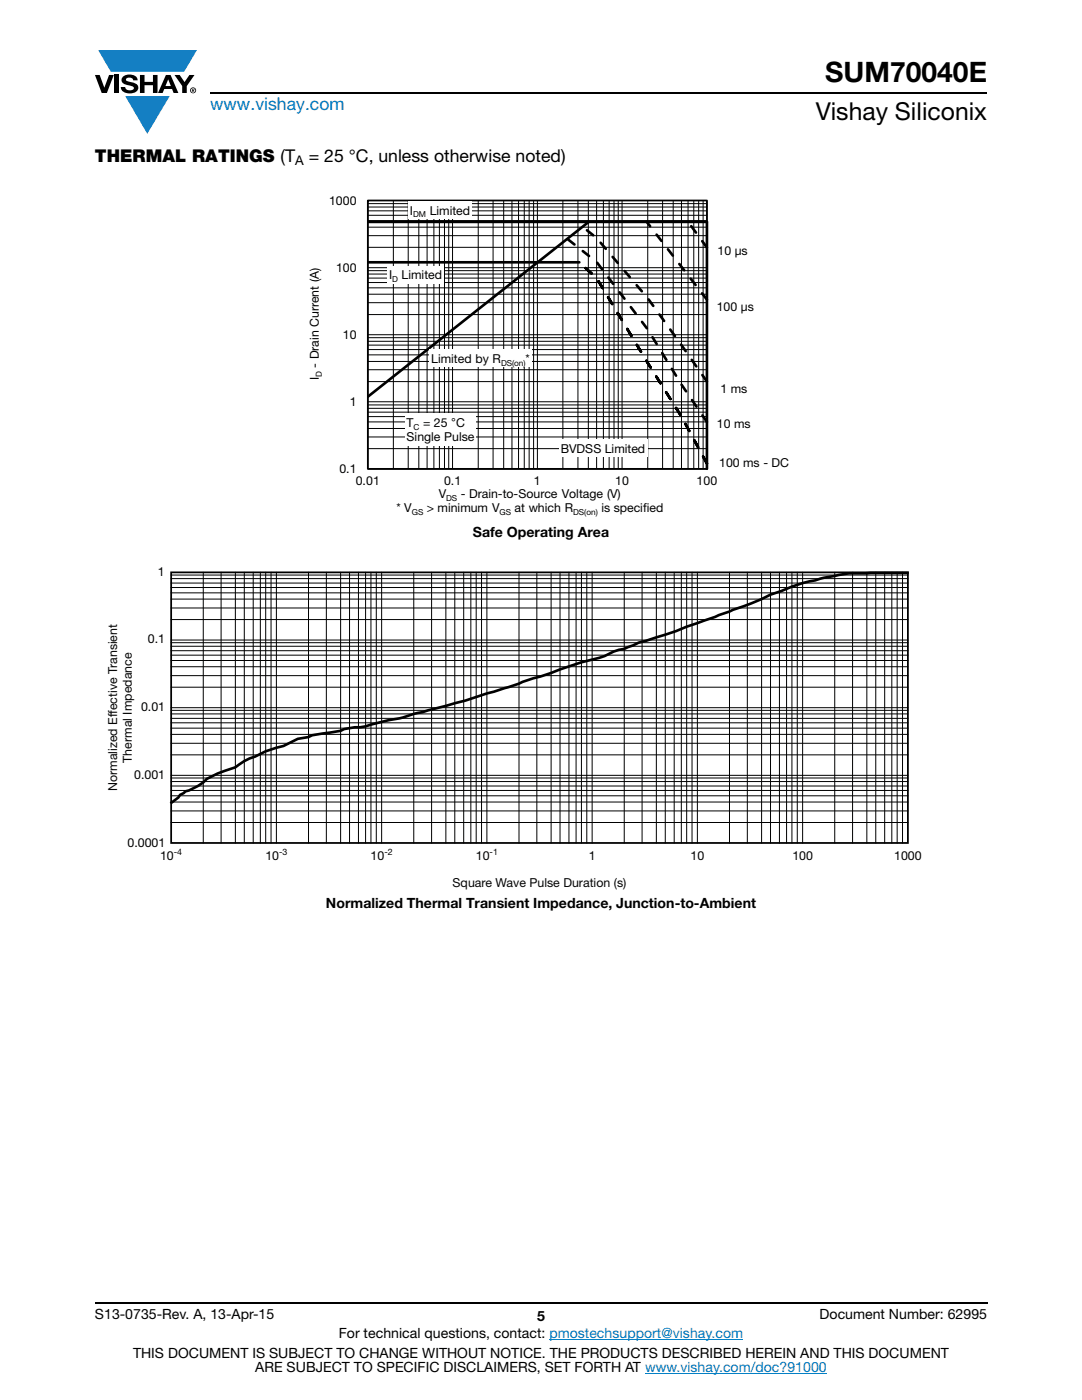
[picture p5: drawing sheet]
<svg xmlns="http://www.w3.org/2000/svg" width="216mm" height="279mm" viewBox="0 0 216 279" stroke-linecap="round" stroke-linejoin="round" font-family="sans-serif">
<g fill="#147fc3">
<path d="M19.6 10h19.7l-2.6 4.3h-1.1h-13.5z"/>
<path d="M25 19.2h8.9l-4.5 7.5z"/>
</g>
<g fill="#000">
<path d="M18.9 15h1l.9 2.5 1-2.5h.9l-1.4 3.6h-1zM22.9 15h.9v3.6h-.9zM24.6 15.3a2.1 2.1 0 0 1 2.8 .3l.1 .4h-.9a.79 .79 0 0 0-.7-.5 .79 .79 0 0 0-.8 .4l.3 .3 1 .2a1.08 1.08 0 0 1 1.2 1 1.08 1.08 0 0 1-1.1 1.2 1.73 1.73 0 0 1-2.4-1.2h.9a.96 .96 0 0 0 .8 .6 .96 .96 0 0 0 .9-.4 1.31 1.31 0 0 0-1.2-.6 1.03 1.03 0 0 1-1.1-.6 1.03 1.03 0 0 1 .2-1.1zM27.9 15h.9v1.3h1.7v-1.3h.9v3.6h-.9v-1.6h-1.7v1.6h-.9zM34.8 15h1.1l.9 1.4 1-1.4h1l-1.5 2.2v1.4h-.9v-1.4z"/>
<path d="M33.6 15.9l.5 1.3h-1.1zM33.1 15l-1.6 3.6h1l.3-.8h1.5l.3 .8h1l-1.6-3.6z"/>
<path d="M38.4 17.8h.2v.2h-.2zM38.3 17.7v.7h.1v-.3l.4 .3-.2-.3 .2-.2-.1-.2z"/>
<path d="M38.1 18a.46 .46 0 0 1 .9 0 .46 .46 0 0 1-.9 0zM37.9 18a.6 .6 0 0 0 1.2 0 .6 .6 0 0 0-1.2 0z"/>
</g>
<path d="M42 18.6h155M18.9 260h178.1" fill="none" stroke="#000" stroke-width=".36"/>
<path d="M109.6 267.3h38.7M128.7 274h36.3" fill="none" stroke="#007ec4" stroke-width=".2"/>
<g fill="#fff">
<path d="M61.6 38.8h95.9v64.3h-95.9z"/>
<path d="M73.4 40h67.7v53.6h-67.7z"/>
</g>
<g fill="none" stroke="#000" stroke-width=".2">
<path d="M73.4 58.7h67.7M73.4 57.4h67.7M73.4 56.4h67.7M73.4 55.5h67.7M73.4 54.7h67.7M73.4 54h67.7M73.4 49.4h67.7M73.4 47h67.7M73.4 45.3h67.7M73.4 44h67.7M73.4 43h67.7M73.4 42.1h67.7"/>
<path d="M73.4 41.3h67.7M73.4 40.6h67.7M73.4 40h67.7v53.6h-67.7zM73.4 53.4h67.7M78.5 40v53.6M81.5 40v53.6M83.6 40v53.6M85.2 40v53.6M86.6 40v53.6M87.7 40v53.6M88.7 40v53.6M89.5 40v53.6"/>
<path d="M90.3 40v53.6M95.4 40v53.6M98.4 40v53.6M100.5 40v53.6M102.2 40v53.6M103.5 40v53.6M104.6 40v53.6M105.6 40v53.6M106.5 40v53.6M107.2 40v53.6M112.3 40v53.6M115.3 40v53.6"/>
<path d="M117.4 40v53.6M119 40v53.6M120.4 40v53.6M121.5 40v53.6M122.5 40v53.6M123.4 40v53.6M124.1 40v53.6M129.2 40v53.6M132.2 40v53.6M134.3 40v53.6M136 40v53.6M137.3 40v53.6"/>
<path d="M138.4 40v53.6M139.4 40v53.6M140.3 40v53.6M73.4 76.2h67.7M73.4 73.8h67.7M73.4 72.1h67.7M73.4 70.8h67.7M73.4 69.8h67.7M73.4 68.9h67.7M73.4 68.1h67.7M73.4 67.4h67.7M73.4 62.8h67.7"/>
<path d="M73.4 60.4h67.7M73.4 66.8h67.7M73.4 89.5h67.7M73.4 87.2h67.7M73.4 85.5h67.7M73.4 84.2h67.7M73.4 83.1h67.7M73.4 82.3h67.7M73.4 81.5h67.7M73.4 80.8h67.7M73.4 80.2h67.7"/>
</g>
<path d="M73.4 40h67.7v53.6h-67.7z" fill="none" stroke="#000" stroke-width=".35"/>
<path d="M73.4 44.3h67.7v49.3M73.4 52.3h42.2M117.5 44.3l-44.1 34.9" fill="none" stroke="#000" stroke-width=".53"/>
<path d="M141.1 59.8l-12.1-15.5M141.1 49.4l-3.8-5.1M141.1 76.2l-11.8-16.7-10.3-12-2.6-2.1M141.1 92.5l-5.1-9.4-6.7-10.7-10.3-16.9-3.4-3.2M141.1 84.2l-5.1-7.4-6.7-11.1-10.3-13.4-5.7-4.5" fill="none" stroke="#000" stroke-width=".53" stroke-dasharray="1.6 2.1"/>
<g fill="#fff">
<path d="M85.7 69.7h20.4v3.4h-20.4z"/>
<path d="M81.5 40.2h12.7v3.4h-12.7z"/>
<path d="M80.9 82.5h14.1v6.5h-14.1z"/>
<path d="M111.5 87.8h17.7v3.4h-17.7z"/>
<path d="M77.3 53.1h11.3v3.4h-11.3z"/>
<path d="M21.3 112.8h162.6v64.7h-162.6z"/>
</g>
<g fill="none" stroke="#000" stroke-width=".2">
<path d="M34.2 119.6h147M34.2 118.3h147M34.2 117.3h147M34.2 116.4h147M34.2 115.5h147M34.2 114.8h147M40.6 114.2v54M44.1 114.2v54M47 114.2v54M48.7 114.2v54M50.5 114.2v54M51.9 114.2v54"/>
<path d="M53 114.2v54M54.1 114.2v54M55.2 114.2v54M61.6 114.2v54M65.1 114.2v54M68 114.2v54M69.7 114.2v54M71.5 114.2v54M72.9 114.2v54M74 114.2v54M75.1 114.2v54M76.2 114.2v54"/>
<path d="M82.6 114.2v54M86.1 114.2v54M89 114.2v54M90.7 114.2v54M92.5 114.2v54M93.9 114.2v54M95 114.2v54M96.1 114.2v54M97.2 114.2v54M103.6 114.2v54M107.1 114.2v54M110 114.2v54"/>
<path d="M111.7 114.2v54M113.5 114.2v54M114.9 114.2v54M116 114.2v54M117.1 114.2v54M118.2 114.2v54M124.6 114.2v54M128.1 114.2v54M131 114.2v54M132.7 114.2v54M134.5 114.2v54M136 114.2v54"/>
<path d="M137 114.2v54M138.1 114.2v54M139.2 114.2v54M145.6 114.2v54M149.1 114.2v54M152 114.2v54M153.7 114.2v54M155.5 114.2v54M157 114.2v54M158 114.2v54M159.1 114.2v54M160.2 114.2v54"/>
<path d="M166.6 114.2v54M170.1 114.2v54M173 114.2v54M174.7 114.2v54M176.5 114.2v54M178 114.2v54M179 114.2v54M180.1 114.2v54M34.2 137.1h147M34.2 134.8h147M34.2 133.1h147M34.2 131.8h147"/>
<path d="M34.2 130.8h147M34.2 129.9h147M34.2 129h147M34.2 128.3h147M34.2 123.6h147M34.2 121.3h147M34.2 127.7h147M34.2 158.8h147M34.2 157.8h147M34.2 156.9h147M34.2 156h147M34.2 155.3h147"/>
<path d="M34.2 150.6h147M34.2 148.3h147M34.2 146.6h147M34.2 145.3h147M34.2 144.3h147M34.2 143.4h147M34.2 142.5h147M34.2 141.8h147M34.2 154.7h147M34.2 141.2h147M34.2 164.1h147M34.2 161.8h147"/>
<path d="M34.2 160.1h147"/>
</g>
<path d="M34.2 114.2h147v54h-147z" fill="none" stroke="#000" stroke-width=".35"/>
<path d="M181.1 114.3h-7.4a33.3 33.3 0 0 0-11.1 1.5 24.2 24.2 0 0 0-6.7 2.2l-2.1 .7-4 1.7-14.9 5.6-7.5 2.3-2.8 1.2-2.2 .5a20.3 20.3 0 0 1-6.4 2.2l-4.3 1.4a325 325 0 0 1-33.1 9.9l-6.7 1.6a9.6 9.6 0 0 0-3.9 .8l-5.7 .8-.7 .4-2.2 .3-2.8 1.5-3.6 1-2.1 1.1a10.4 10.4 0 0 0-3.9 2.1 18 18 0 0 0-7.5 3.8l-1.8 .9-.7 .1-1.1 .7-.3 .6-1.4 1" fill="none" stroke="#000" stroke-width=".53"/>
<text font-size="5.6" x="164.7" y="16.4">SUM70040E</text>
<text font-size="4.9" x="162.8" y="24">Vishay Siliconix</text>
<text font-size="3.5" fill="#007ec4" x="42" y="21.9">www.vishay.com</text>
<g font-size="3.5">
<text x="18.9" y="32.3">THERMAL RATINGS (T</text>
<text x="61.6" y="32.3">= 25 °C, unless otherwise noted)</text>
</g>
<g font-size="2.8">
<text x="94.3" y="107.1">Safe Operating Area</text>
<text x="65" y="181.3">Normalized Thermal Transient Impedance, Junction-to-Ambient</text>
<text x="18.9" y="263.3">S13-0735-Rev. A, 13-Apr-15</text>
<text x="107.2" y="263.6">5</text>
<text x="163.6" y="263.3">Document Number: 62995</text>
<text x="67.6" y="267.1">For technical questions, contact: pmostechsupport@vishay.com</text>
<text x="26.5" y="271">THIS DOCUMENT IS SUBJECT TO CHANGE WITHOUT NOTICE. THE PRODUCTS DESCRIBED HEREIN AND THIS DOCUMENT</text>
<text x="50.9" y="273.8">ARE SUBJECT TO SPECIFIC DISCLAIMERS, SET FORTH AT www.vishay.com/doc?91000</text>
</g>
<text font-size="2.6" x="58.9" y="33">A</text>
<g font-size="2.5">
<text x="65.7" y="40.8">1000</text>
<text x="81.8" y="42.8">I</text>
<text x="85.7" y="42.8">Limited</text>
<text x="143.2" y="50.9">10 μs</text>
<text x="67.1" y="54.2">100</text>
<text x="77.6" y="55.7">I</text>
<text x="80.1" y="55.7">Limited</text>
<text x="143" y="62">100 μs</text>
<text x="68.4" y="67.6">10</text>
<text x="63.6" y="75.9" transform="rotate(-90 63.6 75.9)">I</text>
<text x="63.6" y="73.4" transform="rotate(-90 63.6 73.4)">- Drain Current (A)</text>
<text x="86" y="72.4">Limited by R</text>
<text x="104.9" y="72.4">*</text>
<text x="69.8" y="81">1</text>
<text x="143.7" y="78.5">1 ms</text>
<text x="81.1" y="88">Single Pulse</text>
<text x="81.1" y="85.1">T</text>
<text x="84.4" y="85.1">= 25</text>
<text x="90" y="85.1">°</text>
<text x="91" y="85.1">C</text>
<text x="143.1" y="85.5">10 ms</text>
<text x="67.7" y="94.4">0.1</text>
<text x="111.9" y="90.4">BVDSS</text>
<text x="120.7" y="90.4">Limited</text>
<text x="143.5" y="93.2">100 ms - DC</text>
<text x="71" y="96.8">0.01</text>
<text x="87.5" y="99.3">V</text>
<text x="88.6" y="96.8">0.1</text>
<text x="91.9" y="99.3">- Drain-to-Source Voltage (V)</text>
<text x="106.5" y="96.8">1</text>
<text x="122.8" y="96.8">10</text>
<text x="139" y="96.8">100</text>
<text x="79.1" y="102.2">* V</text>
<text x="85.2" y="102.2">&gt; minimum V</text>
<text x="102.7" y="102.2">at which R</text>
<text x="120" y="102.2">is specif</text>
<text x="128.3" y="102.2">ied</text>
<text x="31.5" y="114.9">1</text>
<text x="29.5" y="128.4">0.1</text>
<text x="28.1" y="142">0.01</text>
<text x="26.8" y="155.5">0.001</text>
<text x="25.4" y="169.1">0.0001</text>
<text x="31.9" y="171.7">10</text>
<text x="52.9" y="171.7">10</text>
<text x="73.9" y="171.7">10</text>
<text x="95" y="171.7">10</text>
<text x="117.5" y="171.7">1</text>
<text x="137.8" y="171.7">10</text>
<text x="158.1" y="171.7">100</text>
<text x="178.4" y="171.7">1000</text>
</g>
<g font-size="2.5" fill="#050504">
<text x="26.3" y="152.2" transform="rotate(-90 26.3 152.2)">Thermal Impedance</text>
<text x="23.3" y="157.9" transform="rotate(-90 23.3 157.9)">Normalized Effective Transient</text>
<text x="90.3" y="176.9">Square Wave Pulse Duration (s)</text>
</g>
<g font-size="1.8">
<text x="34.7" y="170.6">-4</text>
<text x="55.7" y="170.6">-3</text>
<text x="76.7" y="170.6">-2</text>
<text x="97.7" y="170.6">-1</text>
</g>
<g font-size="1.7">
<text x="82.4" y="43.4">DM</text>
<text x="78.3" y="56.3">D</text>
<text x="64.2" y="75.2" transform="rotate(-90 64.2 75.2)">D</text>
<text x="100" y="72.9">DS</text>
<text x="102.2" y="72.9">(on)</text>
<text x="82.5" y="85.7">C</text>
<text x="89" y="99.9">DS</text>
<text x="82.2" y="102.8">GS</text>
<text x="99.7" y="102.8">GS</text>
<text x="114.4" y="102.8">DS(on)</text>
</g>
</svg>
